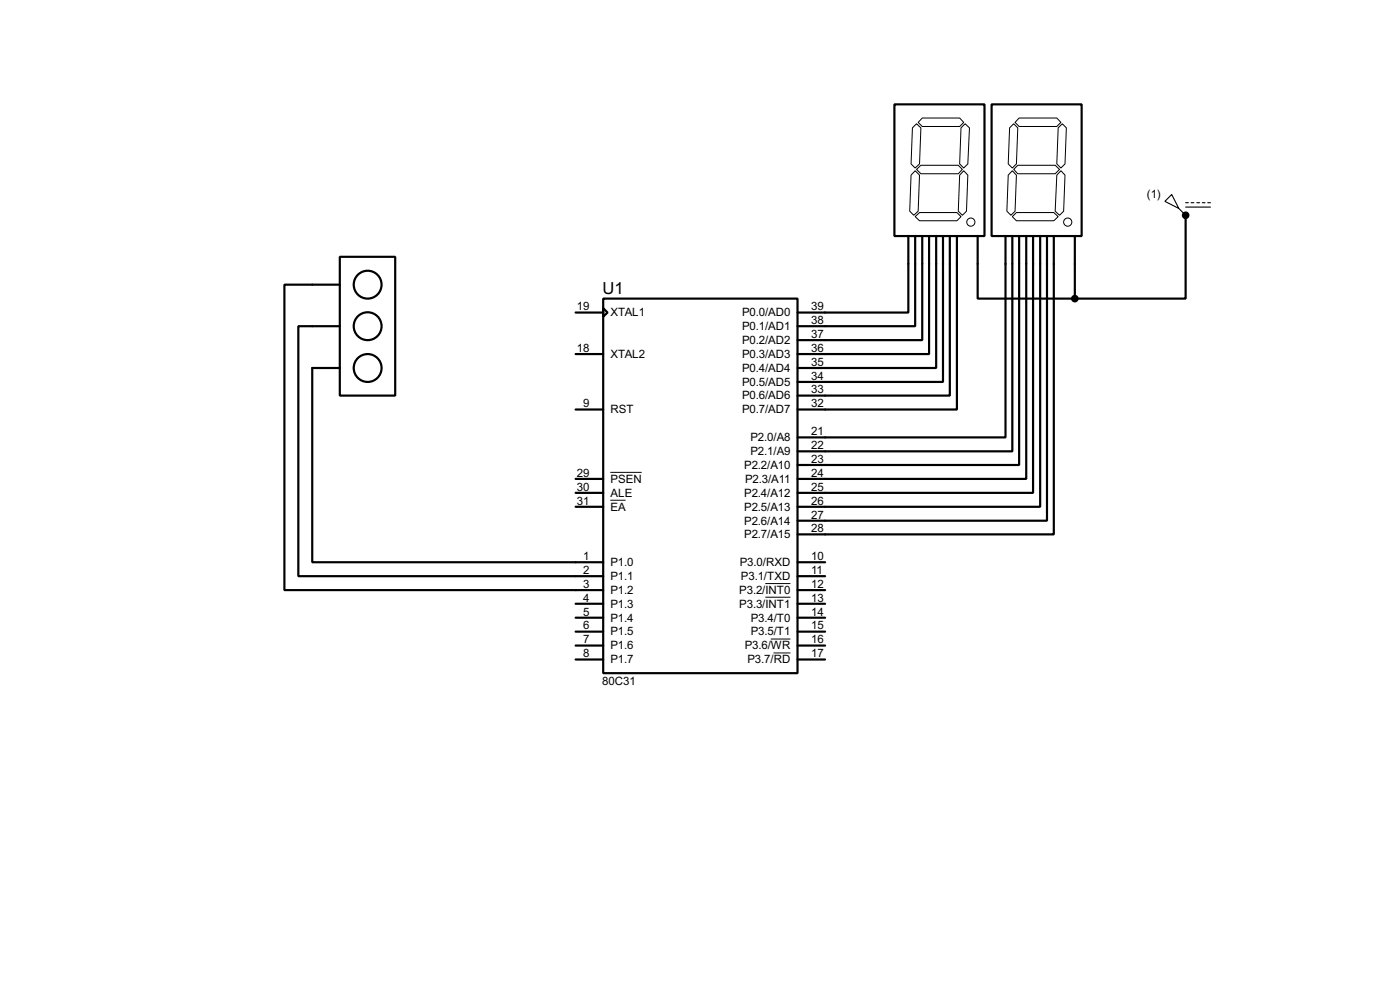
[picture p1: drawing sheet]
<svg xmlns="http://www.w3.org/2000/svg" width="256mm" height="180mm" viewBox="0 0 256 180" stroke-linecap="round" stroke-linejoin="round" font-family="sans-serif">
<g fill="none" stroke="#000" stroke-width=".4">
<path d="M163.9 19.1h16.5v24.1h-16.5zM181.7 19.1h16.5v24.1h-16.5zM217.2 39.4v15.3h-20.3M62.3 47h10.1v25.4h-10.1zM62.3 52.1h-10.2v55.9h58.4M62.3 59.7h-7.6v45.8h55.8M105.5 57.2h5M110.5 54.7h35.6v68.5h-35.6zM110.5 56.4l.8 .8-.8 .8zM166.4 43.2v14h-20.3M167.7 43.2v16.5h-21.6M169 43.2v19.1h-22.9"/>
<path d="M170.2 43.2v21.6h-24.1M171.5 43.2v24.2h-25.4M172.8 43.2v26.7h-26.7M174 43.2v29.2h-27.9M175.3 43.2v31.8h-29.2M179.1 43.2v11.5h17.8M184.2 43.2v36.9h-38.1M185.5 43.2v39.4h-39.4M186.7 43.2v41.9h-40.6M188 43.2v44.5h-41.9M189.3 43.2v47h-43.2M190.6 43.2v49.6h-44.5"/>
<path d="M191.8 43.2v52.1h-45.7M193.1 43.2v54.6h-47M196.9 43.2v11.5M62.3 67.4h-5.1v35.5h53.3M105.5 64.8h5M105.5 75h5M105.5 90.2h5M105.5 92.8h5M105.5 87.7h5M105.5 110.5h5M105.5 113.1h5M105.5 115.6h5"/>
<path d="M105.5 118.2h5M146.1 102.9h5.1M146.1 105.5h5.1M146.1 108h5.1M146.1 110.5h5.1M146.1 113.1h5.1M146.1 115.6h5.1M146.1 118.2h5.1M105.5 120.7h5M146.1 120.7h5.1"/>
<circle cx="67.3" cy="59.7" r="2.55"/>
<circle cx="67.3" cy="52.1" r="2.55"/>
<circle cx="67.3" cy="67.4" r="2.55"/>
</g>
<circle cx="217.2" cy="39.4" r=".2" fill="#000"/>
<g fill="none" stroke="#000" stroke-width=".18">
<path d="M167.2 23.4l.7-.7 .8 .7-.2 6.6-.8 .8-.8-.8zM167.7 39.7l.8-.8h6.8l.8 .8-.8 .7h-6.8zM167.7 31.3l.8 .8-.3 6.6-.8 .7-.7-.7 .2-6.6zM167.9 31l.8-.7h6.9l.7 .7-.7 .8h-6.9zM169 21.6h6.8l.8 .8-.8 .8h-6.8l-.8-.8zM176.1 23.4l.7-.7 .8 .7-.3 6.6-.7 .8-.8-.8zM176.6 31.3l.7 .8-.2 6.6-.8 .7-.7-.7 .2-6.6zM185 23.4l.7-.7 .8 .7-.3 6.6-.7 .8-.8-.8zM185.5 39.7l.7-.8h6.9l.8 .8-.8 .7h-6.9zM185.5 31.3l.7 .8-.2 6.6-.8 .7-.7-.7 .2-6.6zM185.7 31l.8-.7h6.8l.8 .7-.8 .8h-6.8zM186.7 21.6h6.9l.8 .8-.8 .8h-6.9l-.7-.8z"/>
<path d="M193.9 23.4l.7-.7 .8 .7-.3 6.6-.7 .8-.8-.8zM194.4 31.3l.7 .8-.2 6.6-.8 .7-.8-.7 .3-6.6zM111.8 91.6h2.8M111.8 86.5h5.8M140.2 106.8h4.6M140.2 109.3h4.6M141.2 117h3.6M141.7 119.5h3.1"/>
<circle cx="177.8" cy="40.7" r=".75"/>
<circle cx="195.6" cy="40.7" r=".75"/>
</g>
<g fill="#000" stroke="#000" stroke-width=".4">
<circle cx="217.2" cy="39.4" r=".5"/>
<circle cx="196.9" cy="54.7" r=".5"/>
</g>
<path d="M213.4 36.9l1.3-1.3 1.3 2.6zM216 38.2l1.2 1.2M217.2 37.1h.5M217.2 37.9h4.6M218.2 37.1h.5M219.3 37.1h.5M220.3 37.1h.5M221.3 37.1h.5" fill="none" stroke="#000" stroke-width=".2"/>
<text font-size="3.4" x="110.4" y="53.9">U1</text>
<g font-size="2.4">
<text x="210.1" y="36.3">(1)</text>
<text x="105.7" y="56.8">19</text>
<text x="111.8" y="57.9">XTAL1</text>
<text x="135.9" y="57.9">P0.0/AD0</text>
<text x="148.6" y="56.8">39</text>
<text x="148.6" y="59.3">38</text>
<text x="105.7" y="64.4">18</text>
<text x="111.8" y="65.5">XTAL2</text>
<text x="135.9" y="60.4">P0.1/AD1</text>
<text x="135.9" y="63">P0.2/AD2</text>
<text x="135.9" y="65.5">P0.3/AD3</text>
<text x="148.6" y="61.9">37</text>
<text x="148.6" y="64.4">36</text>
<text x="135.9" y="68.1">P0.4/AD4</text>
<text x="135.9" y="70.6">P0.5/AD5</text>
<text x="148.6" y="67">35</text>
<text x="148.6" y="69.5">34</text>
<text x="148.6" y="72">33</text>
<text x="106.9" y="74.6">9</text>
<text x="111.8" y="75.7">RST</text>
<text x="135.9" y="73.1">P0.6/AD6</text>
<text x="135.9" y="75.7">P0.7/AD7</text>
<text x="148.6" y="74.6">32</text>
<text x="137.5" y="80.8">P2.0/A8</text>
<text x="137.5" y="83.3">P2.1/A9</text>
<text x="148.6" y="79.7">21</text>
<text x="148.6" y="82.2">22</text>
<text x="105.7" y="89.8">30</text>
<text x="105.7" y="87.3">29</text>
<text x="111.8" y="88.4">PSEN</text>
<text x="136.3" y="85.8">P2.2/A10</text>
<text x="136.5" y="88.4">P2.3/A11</text>
<text x="148.6" y="84.7">23</text>
<text x="148.6" y="87.3">24</text>
<text x="148.6" y="89.8">25</text>
<text x="105.7" y="92.4">31</text>
<text x="111.8" y="90.9">ALE</text>
<text x="111.8" y="93.5">EA</text>
<text x="136.3" y="90.9">P2.4/A12</text>
<text x="136.3" y="93.5">P2.5/A13</text>
<text x="148.6" y="92.4">26</text>
<text x="148.6" y="94.9">27</text>
<text x="136.3" y="98.5">P2.7/A15</text>
<text x="136.3" y="96">P2.6/A14</text>
<text x="148.6" y="97.4">28</text>
<text x="106.9" y="102.5">1</text>
<text x="106.9" y="105.1">2</text>
<text x="106.9" y="107.6">3</text>
<text x="111.8" y="103.6">P1.0</text>
<text x="111.8" y="106.2">P1.1</text>
<text x="135.5" y="103.6">P3.0/RXD</text>
<text x="135.7" y="106.2">P3.1/TXD</text>
<text x="148.6" y="102.5">10</text>
<text x="148.6" y="105.1">11</text>
<text x="148.6" y="107.6">12</text>
<text x="106.9" y="110.1">4</text>
<text x="106.9" y="112.7">5</text>
<text x="111.8" y="108.7">P1.2</text>
<text x="111.8" y="111.2">P1.3</text>
<text x="111.8" y="113.8">P1.4</text>
<text x="135.4" y="108.7">P3.2/INT0</text>
<text x="135.4" y="111.2">P3.3/INT1</text>
<text x="137.5" y="113.8">P3.4/T0</text>
<text x="148.6" y="110.1">13</text>
<text x="148.6" y="112.7">14</text>
<text x="106.9" y="115.2">6</text>
<text x="106.9" y="117.8">7</text>
<text x="111.8" y="116.3">P1.5</text>
<text x="111.8" y="118.9">P1.6</text>
<text x="136.4" y="118.9">P3.6/WR</text>
<text x="137.5" y="116.3">P3.5/T1</text>
<text x="148.6" y="117.8">16</text>
<text x="148.6" y="115.2">15</text>
<text x="106.9" y="120.3">8</text>
<text x="110.3" y="125.3">80C31</text>
<text x="111.8" y="121.4">P1.7</text>
<text x="136.9" y="121.4">P3.7/RD</text>
<text x="148.6" y="120.3">17</text>
</g>
</svg>
